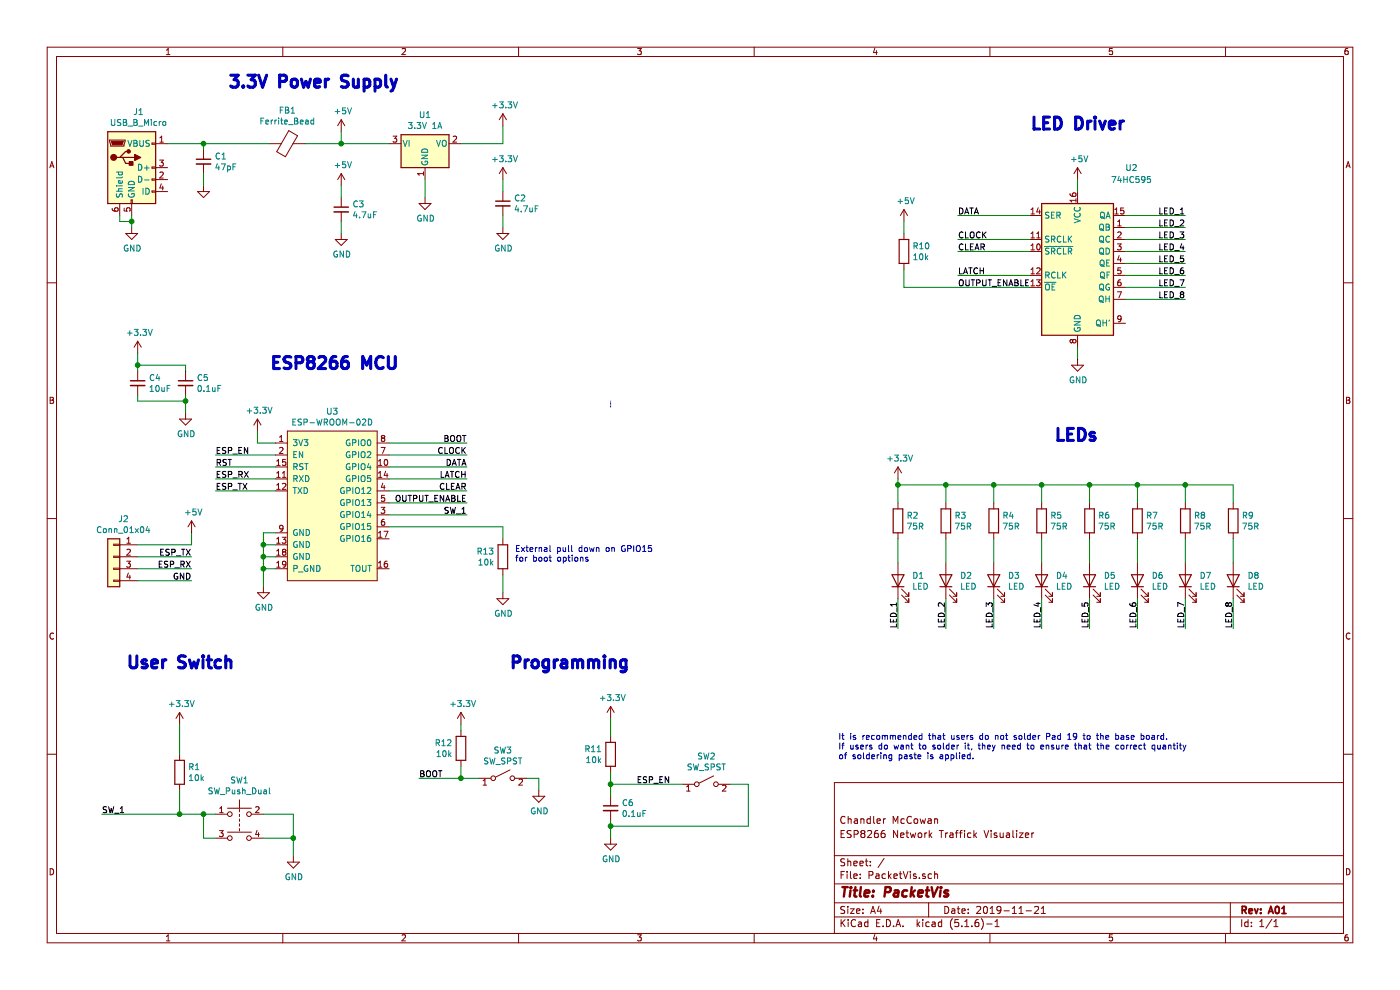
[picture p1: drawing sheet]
EESchema Schematic File Version 4
EELAYER 30 0
EELAYER END
$Descr A4 11693 8268
encoding utf-8
Sheet 1 1
Title "PacketVis"
Date "2019-11-21"
Rev "A01"
Comp ""
Comment1 "ESP8266 Network Traffick Visualizer"
Comment2 "Chandler McCowan"
Comment3 ""
Comment4 ""
$EndDescr
$Comp
L Device:R R2
U 1 1
P 7500 4350
F 0 "R2" H 7570 4396 50  0000 L CNN
F 1 "75R" H 7570 4305 50  0000 L CNN
F 2 "Resistor_SMD:R_0805_2012Metric" V 7430 4350 50  0001 C CNN
F 3 "~" H 7500 4350 50  0001 C CNN
F 4 "RC0805FR-0775RL" H 7500 4350 50  0001 C CNN "Manufacturer PN"
	1    7500 4350
	1    0    0    -1  
$EndComp
Wire Wire Line
	7500 4500 7500 4700
Wire Wire Line
	7500 5000 7500 5250
$Comp
L power:+3.3V #PWR012
U 1 1
P 7500 4000
F 0 "#PWR012" H 7500 3850 50  0001 C CNN
F 1 "+3.3V" H 7515 4173 50  0000 C CNN
F 2 "" H 7500 4000 50  0001 C CNN
F 3 "" H 7500 4000 50  0001 C CNN
	1    7500 4000
	1    0    0    -1  
$EndComp
$Comp
L Device:R R3
U 1 1
P 7900 4350
F 0 "R3" H 7970 4396 50  0000 L CNN
F 1 "75R" H 7970 4305 50  0000 L CNN
F 2 "Resistor_SMD:R_0805_2012Metric" V 7830 4350 50  0001 C CNN
F 3 "~" H 7900 4350 50  0001 C CNN
F 4 "RC0805FR-0775RL" H 7900 4350 50  0001 C CNN "Manufacturer PN"
	1    7900 4350
	1    0    0    -1  
$EndComp
$Comp
L Device:LED D2
U 1 1
P 7900 4850
F 0 "D2" V 7939 4733 50  0000 R CNN
F 1 "LED" V 7848 4733 50  0000 R CNN
F 2 "LED_SMD:LED_0805_2012Metric_Castellated" H 7900 4850 50  0001 C CNN
F 3 "~" H 7900 4850 50  0001 C CNN
F 4 "LH R974-LP-1" H 7900 4850 50  0001 C CNN "Manufacturer PN"
	1    7900 4850
	0    -1   -1   0   
$EndComp
$Comp
L Device:R R4
U 1 1
P 8300 4350
F 0 "R4" H 8370 4396 50  0000 L CNN
F 1 "75R" H 8370 4305 50  0000 L CNN
F 2 "Resistor_SMD:R_0805_2012Metric" V 8230 4350 50  0001 C CNN
F 3 "~" H 8300 4350 50  0001 C CNN
F 4 "RC0805FR-0775RL" H 8300 4350 50  0001 C CNN "Manufacturer PN"
	1    8300 4350
	1    0    0    -1  
$EndComp
$Comp
L Device:R R5
U 1 1
P 8700 4350
F 0 "R5" H 8770 4396 50  0000 L CNN
F 1 "75R" H 8770 4305 50  0000 L CNN
F 2 "Resistor_SMD:R_0805_2012Metric" V 8630 4350 50  0001 C CNN
F 3 "~" H 8700 4350 50  0001 C CNN
F 4 "RC0805FR-0775RL" H 8700 4350 50  0001 C CNN "Manufacturer PN"
	1    8700 4350
	1    0    0    -1  
$EndComp
$Comp
L Device:R R6
U 1 1
P 9100 4350
F 0 "R6" H 9170 4396 50  0000 L CNN
F 1 "75R" H 9170 4305 50  0000 L CNN
F 2 "Resistor_SMD:R_0805_2012Metric" V 9030 4350 50  0001 C CNN
F 3 "~" H 9100 4350 50  0001 C CNN
F 4 "RC0805FR-0775RL" H 9100 4350 50  0001 C CNN "Manufacturer PN"
	1    9100 4350
	1    0    0    -1  
$EndComp
$Comp
L Device:R R7
U 1 1
P 9500 4350
F 0 "R7" H 9570 4396 50  0000 L CNN
F 1 "75R" H 9570 4305 50  0000 L CNN
F 2 "Resistor_SMD:R_0805_2012Metric" V 9430 4350 50  0001 C CNN
F 3 "~" H 9500 4350 50  0001 C CNN
F 4 "RC0805FR-0775RL" H 9500 4350 50  0001 C CNN "Manufacturer PN"
	1    9500 4350
	1    0    0    -1  
$EndComp
$Comp
L Device:R R8
U 1 1
P 9900 4350
F 0 "R8" H 9970 4396 50  0000 L CNN
F 1 "75R" H 9970 4305 50  0000 L CNN
F 2 "Resistor_SMD:R_0805_2012Metric" V 9830 4350 50  0001 C CNN
F 3 "~" H 9900 4350 50  0001 C CNN
F 4 "RC0805FR-0775RL" H 9900 4350 50  0001 C CNN "Manufacturer PN"
	1    9900 4350
	1    0    0    -1  
$EndComp
$Comp
L Device:R R9
U 1 1
P 10300 4350
F 0 "R9" H 10370 4396 50  0000 L CNN
F 1 "75R" H 10370 4305 50  0000 L CNN
F 2 "Resistor_SMD:R_0805_2012Metric" V 10230 4350 50  0001 C CNN
F 3 "~" H 10300 4350 50  0001 C CNN
F 4 "RC0805FR-0775RL" H 10300 4350 50  0001 C CNN "Manufacturer PN"
	1    10300 4350
	1    0    0    -1  
$EndComp
$Comp
L Device:LED D3
U 1 1
P 8300 4850
F 0 "D3" V 8339 4733 50  0000 R CNN
F 1 "LED" V 8248 4733 50  0000 R CNN
F 2 "LED_SMD:LED_0805_2012Metric_Castellated" H 8300 4850 50  0001 C CNN
F 3 "~" H 8300 4850 50  0001 C CNN
F 4 "LH R974-LP-1" H 8300 4850 50  0001 C CNN "Manufacturer PN"
	1    8300 4850
	0    -1   -1   0   
$EndComp
$Comp
L Device:LED D4
U 1 1
P 8700 4850
F 0 "D4" V 8739 4733 50  0000 R CNN
F 1 "LED" V 8648 4733 50  0000 R CNN
F 2 "LED_SMD:LED_0805_2012Metric_Castellated" H 8700 4850 50  0001 C CNN
F 3 "~" H 8700 4850 50  0001 C CNN
F 4 "LH R974-LP-1" H 8700 4850 50  0001 C CNN "Manufacturer PN"
	1    8700 4850
	0    -1   -1   0   
$EndComp
$Comp
L Device:LED D5
U 1 1
P 9100 4850
F 0 "D5" V 9139 4733 50  0000 R CNN
F 1 "LED" V 9048 4733 50  0000 R CNN
F 2 "LED_SMD:LED_0805_2012Metric_Castellated" H 9100 4850 50  0001 C CNN
F 3 "~" H 9100 4850 50  0001 C CNN
F 4 "LH R974-LP-1" H 9100 4850 50  0001 C CNN "Manufacturer PN"
	1    9100 4850
	0    -1   -1   0   
$EndComp
$Comp
L Device:LED D6
U 1 1
P 9500 4850
F 0 "D6" V 9539 4733 50  0000 R CNN
F 1 "LED" V 9448 4733 50  0000 R CNN
F 2 "LED_SMD:LED_0805_2012Metric_Castellated" H 9500 4850 50  0001 C CNN
F 3 "~" H 9500 4850 50  0001 C CNN
F 4 "LH R974-LP-1" H 9500 4850 50  0001 C CNN "Manufacturer PN"
	1    9500 4850
	0    -1   -1   0   
$EndComp
$Comp
L Device:LED D7
U 1 1
P 9900 4850
F 0 "D7" V 9939 4733 50  0000 R CNN
F 1 "LED" V 9848 4733 50  0000 R CNN
F 2 "LED_SMD:LED_0805_2012Metric_Castellated" H 9900 4850 50  0001 C CNN
F 3 "~" H 9900 4850 50  0001 C CNN
F 4 "LH R974-LP-1" H 9900 4850 50  0001 C CNN "Manufacturer PN"
	1    9900 4850
	0    -1   -1   0   
$EndComp
$Comp
L Device:LED D8
U 1 1
P 10300 4850
F 0 "D8" V 10339 4733 50  0000 R CNN
F 1 "LED" V 10248 4733 50  0000 R CNN
F 2 "LED_SMD:LED_0805_2012Metric_Castellated" H 10300 4850 50  0001 C CNN
F 3 "~" H 10300 4850 50  0001 C CNN
F 4 "LH R974-LP-1" H 10300 4850 50  0001 C CNN "Manufacturer PN"
	1    10300 4850
	0    -1   -1   0   
$EndComp
Wire Wire Line
	7900 4200 7900 4050
Wire Wire Line
	8300 4200 8300 4050
Wire Wire Line
	7500 4050 7900 4050
Connection ~ 7900 4050
Wire Wire Line
	7900 4050 8300 4050
Wire Wire Line
	8700 4200 8700 4050
Wire Wire Line
	8700 4050 8300 4050
Connection ~ 8300 4050
Wire Wire Line
	8700 4050 9100 4050
Wire Wire Line
	9100 4050 9100 4200
Connection ~ 8700 4050
Wire Wire Line
	9100 4050 9500 4050
Wire Wire Line
	9500 4050 9500 4200
Connection ~ 9100 4050
Wire Wire Line
	9500 4050 9900 4050
Wire Wire Line
	9900 4050 9900 4200
Connection ~ 9500 4050
Wire Wire Line
	9900 4050 10300 4050
Wire Wire Line
	10300 4050 10300 4200
Connection ~ 9900 4050
Wire Wire Line
	7900 4500 7900 4700
Wire Wire Line
	8300 4500 8300 4700
Wire Wire Line
	8700 4500 8700 4700
Wire Wire Line
	9100 4500 9100 4700
Wire Wire Line
	9500 4500 9500 4700
Wire Wire Line
	9900 4500 9900 4700
Wire Wire Line
	10300 4500 10300 4700
Wire Wire Line
	7900 5000 7900 5250
Wire Wire Line
	8300 5000 8300 5250
Wire Wire Line
	8700 5000 8700 5250
Wire Wire Line
	9100 5000 9100 5250
Wire Wire Line
	9500 5000 9500 5250
Wire Wire Line
	9900 5000 9900 5250
Wire Wire Line
	10300 5000 10300 5250
Text Label 7900 5250 1    50   ~ 0
LED_2
Text Label 8300 5250 1    50   ~ 0
LED_3
Text Label 8700 5250 1    50   ~ 0
LED_4
Text Label 9100 5250 1    50   ~ 0
LED_5
Text Label 9500 5250 1    50   ~ 0
LED_6
Text Label 9900 5250 1    50   ~ 0
LED_7
Text Label 10300 5250 1    50   ~ 0
LED_8
Wire Wire Line
	7500 4000 7500 4050
Connection ~ 7500 4050
Wire Wire Line
	7500 4050 7500 4200
Wire Wire Line
	9400 1800 9900 1800
Wire Wire Line
	9400 1900 9900 1900
Wire Wire Line
	9400 2000 9900 2000
Wire Wire Line
	9400 2100 9900 2100
Wire Wire Line
	9400 2200 9900 2200
Wire Wire Line
	9400 2300 9900 2300
Wire Wire Line
	9400 2400 9900 2400
Wire Wire Line
	9400 2500 9900 2500
Text Label 7500 5250 1    50   ~ 0
LED_1
$Comp
L Device:LED D1
U 1 1
P 7500 4850
F 0 "D1" V 7539 4733 50  0000 R CNN
F 1 "LED" V 7448 4733 50  0000 R CNN
F 2 "LED_SMD:LED_0805_2012Metric_Castellated" H 7500 4850 50  0001 C CNN
F 3 "~" H 7500 4850 50  0001 C CNN
F 4 "LH R974-LP-1" H 7500 4850 50  0001 C CNN "Manufacturer PN"
	1    7500 4850
	0    -1   -1   0   
$EndComp
Text Label 9900 1800 2    50   ~ 0
LED_1
Text Label 9900 1900 2    50   ~ 0
LED_2
Text Label 9900 2000 2    50   ~ 0
LED_3
Text Label 9900 2100 2    50   ~ 0
LED_4
Text Label 9900 2200 2    50   ~ 0
LED_5
Text Label 9900 2300 2    50   ~ 0
LED_6
Text Label 9900 2400 2    50   ~ 0
LED_7
Text Label 9900 2500 2    50   ~ 0
LED_8
$Comp
L power:GND #PWR015
U 1 1
P 9000 3000
F 0 "#PWR015" H 9000 2750 50  0001 C CNN
F 1 "GND" H 9005 2827 50  0000 C CNN
F 2 "" H 9000 3000 50  0001 C CNN
F 3 "" H 9000 3000 50  0001 C CNN
	1    9000 3000
	1    0    0    -1  
$EndComp
Wire Wire Line
	9000 2900 9000 3000
$Comp
L Switch:SW_Push_Dual SW1
U 1 1
P 2000 6800
F 0 "SW1" H 2000 7085 50  0000 C CNN
F 1 "SW_Push_Dual" H 2000 6994 50  0000 C CNN
F 2 "PacketVis_Footprints:PTS645SK50SMTR92 LFS" H 2000 7000 50  0001 C CNN
F 3 "~" H 2000 7000 50  0001 C CNN
F 4 "PTS645SK50SMTR92 LFS" H 2000 6800 50  0001 C CNN "Manufacturer PN"
	1    2000 6800
	1    0    0    -1  
$EndComp
$Comp
L power:GND #PWR014
U 1 1
P 2450 7150
F 0 "#PWR014" H 2450 6900 50  0001 C CNN
F 1 "GND" H 2455 6977 50  0000 C CNN
F 2 "" H 2450 7150 50  0001 C CNN
F 3 "" H 2450 7150 50  0001 C CNN
	1    2450 7150
	1    0    0    -1  
$EndComp
Wire Wire Line
	2450 7000 2450 7150
$Comp
L Device:R R1
U 1 1
P 1500 6450
F 0 "R1" H 1570 6496 50  0000 L CNN
F 1 "10k" H 1570 6405 50  0000 L CNN
F 2 "Resistor_SMD:R_0805_2012Metric" V 1430 6450 50  0001 C CNN
F 3 "~" H 1500 6450 50  0001 C CNN
F 4 "RC0805JR-0710KL" H 1500 6450 50  0001 C CNN "Manufacturer PN"
	1    1500 6450
	1    0    0    -1  
$EndComp
Text Label 850  6800 0    50   ~ 0
SW_1
Wire Wire Line
	2200 7000 2450 7000
Wire Wire Line
	1800 6800 1700 6800
Wire Wire Line
	1500 6800 1500 6600
Wire Wire Line
	1500 6800 850  6800
Connection ~ 1500 6800
$Comp
L power:+3.3V #PWR010
U 1 1
P 1500 6050
F 0 "#PWR010" H 1500 5900 50  0001 C CNN
F 1 "+3.3V" H 1515 6223 50  0000 C CNN
F 2 "" H 1500 6050 50  0001 C CNN
F 3 "" H 1500 6050 50  0001 C CNN
	1    1500 6050
	1    0    0    -1  
$EndComp
Wire Wire Line
	1500 6050 1500 6300
$Comp
L PacketVis_Schematic_Library:ESP-WROOM-02D U3
U 1 1
P 2400 4850
F 0 "U3" H 2775 6265 50  0000 C CNN
F 1 "ESP-WROOM-02D" H 2775 6174 50  0000 C CNN
F 2 "PacketVis_Footprints:ESP-WROOM-02D" H 2450 6150 50  0001 C CNN
F 3 "https://www.espressif.com/sites/default/files/documentation/esp-wroom-02u_esp-wroom-02d_datasheet_en.pdf" H 2450 6150 50  0001 C CNN
F 4 "ESP-WROOM-02D" H 2400 4850 50  0001 C CNN "Manufacturer PN"
	1    2400 4850
	1    0    0    -1  
$EndComp
$Comp
L power:+3.3V #PWR019
U 1 1
P 2150 3600
F 0 "#PWR019" H 2150 3450 50  0001 C CNN
F 1 "+3.3V" H 2165 3773 50  0000 C CNN
F 2 "" H 2150 3600 50  0001 C CNN
F 3 "" H 2150 3600 50  0001 C CNN
	1    2150 3600
	1    0    0    -1  
$EndComp
Wire Wire Line
	2150 3600 2150 3700
Wire Wire Line
	2150 3700 2300 3700
Wire Wire Line
	1700 6800 1700 7000
Wire Wire Line
	1700 7000 1800 7000
Connection ~ 1700 6800
Wire Wire Line
	1700 6800 1500 6800
Wire Wire Line
	2200 6800 2450 6800
Wire Wire Line
	2450 6800 2450 7000
Connection ~ 2450 7000
Wire Wire Line
	8600 1800 8000 1800
Wire Wire Line
	8600 2000 8000 2000
Wire Wire Line
	8600 2100 8000 2100
Wire Wire Line
	8000 2300 8600 2300
Text Label 8000 1800 0    50   ~ 0
DATA
Text Label 8000 2300 0    50   ~ 0
LATCH
Text Label 8000 2400 0    50   ~ 0
OUTPUT_ENABLE
Text Label 8000 2100 0    50   ~ 0
CLEAR
Text Label 8000 2000 0    50   ~ 0
CLOCK
Text Label 3900 3800 2    50   ~ 0
CLOCK
Text Label 3900 3900 2    50   ~ 0
DATA
Text Label 3900 4000 2    50   ~ 0
LATCH
Text Label 3900 4100 2    50   ~ 0
CLEAR
Text Label 3900 4200 2    50   ~ 0
OUTPUT_ENABLE
Wire Wire Line
	3250 4200 3900 4200
Wire Wire Line
	3250 4100 3900 4100
Wire Wire Line
	3250 4000 3900 4000
Wire Wire Line
	3250 3900 3900 3900
Wire Wire Line
	3250 3800 3900 3800
$Comp
L Device:R R10
U 1 1
P 7550 2100
F 0 "R10" H 7620 2146 50  0000 L CNN
F 1 "10k" H 7620 2055 50  0000 L CNN
F 2 "Resistor_SMD:R_0805_2012Metric" V 7480 2100 50  0001 C CNN
F 3 "~" H 7550 2100 50  0001 C CNN
F 4 "RC0805JR-0710KL" H 7550 2100 50  0001 C CNN "Manufacturer PN"
	1    7550 2100
	1    0    0    -1  
$EndComp
Wire Wire Line
	7550 1850 7550 1950
Wire Wire Line
	7550 2400 7550 2250
Wire Wire Line
	7550 2400 8600 2400
Text Label 3900 4300 2    50   ~ 0
SW_1
Wire Wire Line
	3250 4300 3900 4300
Wire Wire Line
	2200 4750 2300 4750
Wire Wire Line
	2300 4650 2200 4650
Wire Wire Line
	2200 4650 2200 4750
Wire Wire Line
	2300 4550 2200 4550
Wire Wire Line
	2200 4550 2200 4650
Connection ~ 2200 4650
Wire Wire Line
	2300 4450 2200 4450
Wire Wire Line
	2200 4450 2200 4550
Connection ~ 2200 4550
Wire Wire Line
	3900 3700 3250 3700
Text Label 3900 3700 2    50   ~ 0
BOOT
Wire Wire Line
	2300 4000 1800 4000
Wire Wire Line
	2300 4100 1800 4100
Text Label 1800 4000 0    50   ~ 0
ESP_RX
Text Label 1800 4100 0    50   ~ 0
ESP_TX
Wire Wire Line
	1150 4850 1600 4850
Wire Wire Line
	1150 4750 1600 4750
Wire Wire Line
	1600 4650 1150 4650
Text Label 1600 4850 2    50   ~ 0
GND
Text Label 1600 4750 2    50   ~ 0
ESP_RX
Text Label 1600 4650 2    50   ~ 0
ESP_TX
Text Label 1800 3800 0    50   ~ 0
ESP_EN
Wire Wire Line
	1800 3800 2300 3800
$Comp
L Device:C_Small C4
U 1 1
P 1150 3200
F 0 "C4" H 1242 3246 50  0000 L CNN
F 1 "10uF" H 1242 3155 50  0000 L CNN
F 2 "Capacitor_SMD:C_0805_2012Metric" H 1150 3200 50  0001 C CNN
F 3 "~" H 1150 3200 50  0001 C CNN
F 4 "CC0805ZKY5V5BB106" H 1150 3200 50  0001 C CNN "Manufacturer PN"
	1    1150 3200
	1    0    0    -1  
$EndComp
$Comp
L Device:C_Small C5
U 1 1
P 1550 3200
F 0 "C5" H 1642 3246 50  0000 L CNN
F 1 "0.1uF" H 1642 3155 50  0000 L CNN
F 2 "Capacitor_SMD:C_0805_2012Metric" H 1550 3200 50  0001 C CNN
F 3 "~" H 1550 3200 50  0001 C CNN
F 4 "CC0805ZRY5V9BB104" H 1550 3200 50  0001 C CNN "Manufacturer PN"
	1    1550 3200
	1    0    0    -1  
$EndComp
Wire Wire Line
	1150 3300 1150 3350
Wire Wire Line
	1550 3350 1550 3300
Wire Wire Line
	1150 3100 1150 3050
Wire Wire Line
	1550 3050 1550 3100
$Comp
L power:GND #PWR018
U 1 1
P 1550 3450
F 0 "#PWR018" H 1550 3200 50  0001 C CNN
F 1 "GND" H 1555 3277 50  0000 C CNN
F 2 "" H 1550 3450 50  0001 C CNN
F 3 "" H 1550 3450 50  0001 C CNN
	1    1550 3450
	1    0    0    -1  
$EndComp
Wire Wire Line
	1550 3450 1550 3350
$Comp
L power:+3.3V #PWR016
U 1 1
P 1150 2950
F 0 "#PWR016" H 1150 2800 50  0001 C CNN
F 1 "+3.3V" H 1165 3123 50  0000 C CNN
F 2 "" H 1150 2950 50  0001 C CNN
F 3 "" H 1150 2950 50  0001 C CNN
	1    1150 2950
	1    0    0    -1  
$EndComp
Wire Wire Line
	1150 2950 1150 3050
Connection ~ 1150 3050
Wire Wire Line
	1150 3050 1550 3050
Connection ~ 1550 3350
Wire Wire Line
	1150 3350 1550 3350
$Comp
L Device:C_Small C6
U 1 1
P 5100 6750
F 0 "C6" H 5192 6796 50  0000 L CNN
F 1 "0.1uF" H 5192 6705 50  0000 L CNN
F 2 "Capacitor_SMD:C_0805_2012Metric" H 5100 6750 50  0001 C CNN
F 3 "~" H 5100 6750 50  0001 C CNN
F 4 "CC0805ZRY5V9BB104" H 5100 6750 50  0001 C CNN "Manufacturer PN"
	1    5100 6750
	1    0    0    -1  
$EndComp
$Comp
L Device:R R11
U 1 1
P 5100 6300
F 0 "R11" H 5170 6346 50  0000 L CNN
F 1 "10k" H 5170 6255 50  0000 L CNN
F 2 "Resistor_SMD:R_0805_2012Metric" V 5030 6300 50  0001 C CNN
F 3 "~" H 5100 6300 50  0001 C CNN
F 4 "RC0805JR-0710KL" H 5100 6300 50  0001 C CNN "Manufacturer PN"
	1    5100 6300
	-1   0    0    -1  
$EndComp
$Comp
L power:+3.3V #PWR017
U 1 1
P 5100 6000
F 0 "#PWR017" H 5100 5850 50  0001 C CNN
F 1 "+3.3V" H 5115 6173 50  0000 C CNN
F 2 "" H 5100 6000 50  0001 C CNN
F 3 "" H 5100 6000 50  0001 C CNN
	1    5100 6000
	1    0    0    -1  
$EndComp
Wire Wire Line
	5100 6000 5100 6150
$Comp
L power:GND #PWR022
U 1 1
P 5100 7000
F 0 "#PWR022" H 5100 6750 50  0001 C CNN
F 1 "GND" H 5105 6827 50  0000 C CNN
F 2 "" H 5100 7000 50  0001 C CNN
F 3 "" H 5100 7000 50  0001 C CNN
	1    5100 7000
	1    0    0    -1  
$EndComp
Text Label 5600 6550 2    50   ~ 0
ESP_EN
$Comp
L Device:R R13
U 1 1
P 4200 4650
F 0 "R13" H 4270 4696 50  0000 L CNN
F 1 "10k" H 4270 4605 50  0000 L CNN
F 2 "Resistor_SMD:R_0805_2012Metric" V 4130 4650 50  0001 C CNN
F 3 "~" H 4200 4650 50  0001 C CNN
F 4 "RC0805JR-0710KL" H 4200 4650 50  0001 C CNN "Manufacturer PN"
	1    4200 4650
	-1   0    0    -1  
$EndComp
$Comp
L power:GND #PWR024
U 1 1
P 4200 4950
F 0 "#PWR024" H 4200 4700 50  0001 C CNN
F 1 "GND" H 4205 4777 50  0000 C CNN
F 2 "" H 4200 4950 50  0001 C CNN
F 3 "" H 4200 4950 50  0001 C CNN
	1    4200 4950
	1    0    0    -1  
$EndComp
Wire Wire Line
	4200 4950 4200 4800
Wire Wire Line
	3250 4400 4200 4400
Wire Wire Line
	4200 4400 4200 4500
Text Notes 4300 4700 0    50   ~ 0
External pull down on GPIO15\nfor boot options
Wire Wire Line
	1800 3900 2300 3900
Text Label 1800 3900 0    50   ~ 0
RST
$Comp
L Connector:USB_B_Micro J1
U 1 1
P 1100 1400
F 0 "J1" H 1157 1867 50  0000 C CNN
F 1 "USB_B_Micro" H 1157 1776 50  0000 C CNN
F 2 "Connector_USB:USB_Micro-B_Molex-105017-0001" H 1250 1350 50  0001 C CNN
F 3 "~" H 1250 1350 50  0001 C CNN
F 4 "1050170001" H 1100 1400 50  0001 C CNN "Manufacturer PN"
	1    1100 1400
	1    0    0    -1  
$EndComp
Connection ~ 2200 4750
Wire Wire Line
	2200 4900 2200 4750
$Comp
L power:GND #PWR023
U 1 1
P 2200 4900
F 0 "#PWR023" H 2200 4650 50  0001 C CNN
F 1 "GND" H 2205 4727 50  0000 C CNN
F 2 "" H 2200 4900 50  0001 C CNN
F 3 "" H 2200 4900 50  0001 C CNN
	1    2200 4900
	1    0    0    -1  
$EndComp
$Comp
L power:GND #PWR07
U 1 1
P 1100 1900
F 0 "#PWR07" H 1100 1650 50  0001 C CNN
F 1 "GND" H 1105 1727 50  0000 C CNN
F 2 "" H 1100 1900 50  0001 C CNN
F 3 "" H 1100 1900 50  0001 C CNN
	1    1100 1900
	1    0    0    -1  
$EndComp
Wire Wire Line
	1100 1900 1100 1850
Wire Wire Line
	1000 1800 1000 1850
Wire Wire Line
	1000 1850 1100 1850
Connection ~ 1100 1850
Wire Wire Line
	1100 1850 1100 1800
Wire Wire Line
	2850 1200 2850 1100
$Comp
L power:+5V #PWR02
U 1 1
P 2850 1100
F 0 "#PWR02" H 2850 950 50  0001 C CNN
F 1 "+5V" H 2865 1273 50  0000 C CNN
F 2 "" H 2850 1100 50  0001 C CNN
F 3 "" H 2850 1100 50  0001 C CNN
	1    2850 1100
	1    0    0    -1  
$EndComp
$Comp
L Regulator_Linear:AMS1117-3.3 U1
U 1 1
P 3550 1200
F 0 "U1" H 3550 1442 50  0000 C CNN
F 1 "3.3V 1A" H 3550 1351 50  0000 C CNN
F 2 "Package_TO_SOT_SMD:SOT-223-3_TabPin2" H 3550 1400 50  0001 C CNN
F 3 "https://www.diodes.com/assets/Datasheets/AP2114.pdf" H 3650 950 50  0001 C CNN
F 4 "AP2114H-3.3TRG1" H 3550 1200 50  0001 C CNN "Manufacturer PN"
	1    3550 1200
	1    0    0    -1  
$EndComp
Wire Wire Line
	2850 1200 3250 1200
Connection ~ 2850 1200
Wire Wire Line
	4200 1200 4200 1050
Wire Wire Line
	3850 1200 4200 1200
$Comp
L power:+3.3V #PWR01
U 1 1
P 4200 1050
F 0 "#PWR01" H 4200 900 50  0001 C CNN
F 1 "+3.3V" H 4215 1223 50  0000 C CNN
F 2 "" H 4200 1050 50  0001 C CNN
F 3 "" H 4200 1050 50  0001 C CNN
	1    4200 1050
	1    0    0    -1  
$EndComp
$Comp
L Device:C_Small C3
U 1 1
P 2850 1750
F 0 "C3" H 2942 1796 50  0000 L CNN
F 1 "4.7uF" H 2942 1705 50  0000 L CNN
F 2 "Capacitor_SMD:C_0805_2012Metric" H 2850 1750 50  0001 C CNN
F 3 "~" H 2850 1750 50  0001 C CNN
F 4 "CC0805ZRY5V6BB475" H 2850 1750 50  0001 C CNN "Manufacturer PN"
	1    2850 1750
	1    0    0    -1  
$EndComp
$Comp
L power:+5V #PWR05
U 1 1
P 2850 1550
F 0 "#PWR05" H 2850 1400 50  0001 C CNN
F 1 "+5V" H 2865 1723 50  0000 C CNN
F 2 "" H 2850 1550 50  0001 C CNN
F 3 "" H 2850 1550 50  0001 C CNN
	1    2850 1550
	1    0    0    -1  
$EndComp
$Comp
L power:GND #PWR09
U 1 1
P 2850 1950
F 0 "#PWR09" H 2850 1700 50  0001 C CNN
F 1 "GND" H 2855 1777 50  0000 C CNN
F 2 "" H 2850 1950 50  0001 C CNN
F 3 "" H 2850 1950 50  0001 C CNN
	1    2850 1950
	1    0    0    -1  
$EndComp
$Comp
L power:+3.3V #PWR03
U 1 1
P 4200 1500
F 0 "#PWR03" H 4200 1350 50  0001 C CNN
F 1 "+3.3V" H 4215 1673 50  0000 C CNN
F 2 "" H 4200 1500 50  0001 C CNN
F 3 "" H 4200 1500 50  0001 C CNN
	1    4200 1500
	1    0    0    -1  
$EndComp
$Comp
L power:GND #PWR08
U 1 1
P 4200 1900
F 0 "#PWR08" H 4200 1650 50  0001 C CNN
F 1 "GND" H 4205 1727 50  0000 C CNN
F 2 "" H 4200 1900 50  0001 C CNN
F 3 "" H 4200 1900 50  0001 C CNN
	1    4200 1900
	1    0    0    -1  
$EndComp
Wire Wire Line
	2850 1550 2850 1650
Wire Wire Line
	2850 1850 2850 1950
Wire Wire Line
	4200 1800 4200 1900
Wire Wire Line
	4200 1500 4200 1600
$Comp
L Device:C_Small C2
U 1 1
P 4200 1700
F 0 "C2" H 4292 1746 50  0000 L CNN
F 1 "4.7uF" H 4292 1655 50  0000 L CNN
F 2 "Capacitor_SMD:C_0805_2012Metric" H 4200 1700 50  0001 C CNN
F 3 "~" H 4200 1700 50  0001 C CNN
F 4 "CC0805ZRY5V6BB475" H 4200 1700 50  0001 C CNN "Manufacturer PN"
	1    4200 1700
	1    0    0    -1  
$EndComp
Wire Wire Line
	3550 1500 3550 1650
$Comp
L power:GND #PWR06
U 1 1
P 3550 1650
F 0 "#PWR06" H 3550 1400 50  0001 C CNN
F 1 "GND" H 3555 1477 50  0000 C CNN
F 2 "" H 3550 1650 50  0001 C CNN
F 3 "" H 3550 1650 50  0001 C CNN
	1    3550 1650
	1    0    0    -1  
$EndComp
$Comp
L Device:Ferrite_Bead FB1
U 1 1
P 2400 1200
F 0 "FB1" V 2674 1200 50  0000 C CNN
F 1 "Ferrite_Bead" V 2583 1200 50  0000 C CNN
F 2 "Inductor_SMD:L_0805_2012Metric" V 2330 1200 50  0001 C CNN
F 3 "~" H 2400 1200 50  0001 C CNN
F 4 "HI0805R800R-10" V 2400 1200 50  0001 C CNN "Manufacturer PN"
	1    2400 1200
	0    -1   -1   0   
$EndComp
Wire Wire Line
	2550 1200 2850 1200
$Comp
L Device:C_Small C1
U 1 1
P 1700 1350
F 0 "C1" H 1792 1396 50  0000 L CNN
F 1 "47pF" H 1792 1305 50  0000 L CNN
F 2 "Capacitor_SMD:C_0805_2012Metric" H 1700 1350 50  0001 C CNN
F 3 "~" H 1700 1350 50  0001 C CNN
F 4 "CC0805JRNPO9BN470" H 1700 1350 50  0001 C CNN "Manufacturer PN"
	1    1700 1350
	1    0    0    -1  
$EndComp
Wire Wire Line
	1700 1250 1700 1200
Wire Wire Line
	1700 1200 2250 1200
Connection ~ 1700 1200
$Comp
L power:GND #PWR04
U 1 1
P 1700 1550
F 0 "#PWR04" H 1700 1300 50  0001 C CNN
F 1 "GND" H 1705 1377 50  0001 C CNN
F 2 "" H 1700 1550 50  0001 C CNN
F 3 "" H 1700 1550 50  0001 C CNN
	1    1700 1550
	1    0    0    -1  
$EndComp
Wire Wire Line
	1700 1450 1700 1550
$Comp
L Switch:SW_SPST SW2
U 1 1
P 5900 6550
F 0 "SW2" H 5900 6785 50  0000 C CNN
F 1 "SW_SPST" H 5900 6694 50  0000 C CNN
F 2 "PacketVis_Footprints:PTS636_SM25F_SMTR_LFS" H 5900 6550 50  0001 C CNN
F 3 "file:///C:/Users/A552123/Documents/KiCad%20Projects/beginner_project_1/beginner_project_1_footprint_library.pretty/datasheet.pdf" H 5900 6550 50  0001 C CNN
F 4 "PTS636 SM25F SMTR LFS" H 5900 6550 50  0001 C CNN "Manufacturer PN"
	1    5900 6550
	1    0    0    -1  
$EndComp
$Comp
L Switch:SW_SPST SW3
U 1 1
P 4200 6500
F 0 "SW3" H 4200 6735 50  0000 C CNN
F 1 "SW_SPST" H 4200 6644 50  0000 C CNN
F 2 "PacketVis_Footprints:PTS636_SM25F_SMTR_LFS" H 4200 6500 50  0001 C CNN
F 3 "file:///C:/Users/A552123/Documents/KiCad%20Projects/beginner_project_1/beginner_project_1_footprint_library.pretty/datasheet.pdf" H 4200 6500 50  0001 C CNN
F 4 "PTS636 SM25F SMTR LFS" H 4200 6500 50  0001 C CNN "Manufacturer PN"
	1    4200 6500
	1    0    0    -1  
$EndComp
Wire Wire Line
	5100 6550 5100 6650
Wire Wire Line
	5100 6450 5100 6550
Connection ~ 5100 6550
Wire Wire Line
	5100 6850 5100 6900
Wire Wire Line
	5100 6550 5700 6550
Wire Wire Line
	6100 6550 6250 6550
Wire Wire Line
	6250 6550 6250 6900
Wire Wire Line
	6250 6900 5100 6900
Connection ~ 5100 6900
Wire Wire Line
	4000 6500 3850 6500
Text Label 3500 6500 0    50   ~ 0
BOOT
$Comp
L Device:R R12
U 1 1
P 3850 6250
F 0 "R12" H 3920 6296 50  0000 L CNN
F 1 "10k" H 3920 6205 50  0000 L CNN
F 2 "Resistor_SMD:R_0805_2012Metric" V 3780 6250 50  0001 C CNN
F 3 "~" H 3850 6250 50  0001 C CNN
F 4 "RC0805JR-0710KL" H 3850 6250 50  0001 C CNN "Manufacturer PN"
	1    3850 6250
	-1   0    0    -1  
$EndComp
Wire Wire Line
	3850 6400 3850 6500
Connection ~ 3850 6500
Wire Wire Line
	3850 6500 3500 6500
$Comp
L power:+3.3V #PWR020
U 1 1
P 3850 6050
F 0 "#PWR020" H 3850 5900 50  0001 C CNN
F 1 "+3.3V" H 3865 6223 50  0000 C CNN
F 2 "" H 3850 6050 50  0001 C CNN
F 3 "" H 3850 6050 50  0001 C CNN
	1    3850 6050
	1    0    0    -1  
$EndComp
Wire Wire Line
	3850 6050 3850 6100
Wire Wire Line
	4400 6500 4500 6500
Wire Wire Line
	4500 6500 4500 6600
$Comp
L power:GND #PWR021
U 1 1
P 4500 6600
F 0 "#PWR021" H 4500 6350 50  0001 C CNN
F 1 "GND" H 4505 6427 50  0000 C CNN
F 2 "" H 4500 6600 50  0001 C CNN
F 3 "" H 4500 6600 50  0001 C CNN
	1    4500 6600
	1    0    0    -1  
$EndComp
Text Notes 7000 6350 0    50   ~ 0
It is recommended that users do not solder Pad 19 to the base board. \nIf users do want to solder it, they need to ensure that the correct quantity \nof soldering paste is applied.
Wire Wire Line
	1400 1200 1700 1200
Wire Wire Line
	5100 6900 5100 7000
$Comp
L 74xx:74HC595 U2
U 1 1
P 9000 2200
F 0 "U2" H 9450 3000 50  0000 C CNN
F 1 "74HC595" H 9450 2900 50  0000 C CNN
F 2 "PacketVis_Footprints:SOIC-16" H 9000 2200 50  0001 C CNN
F 3 "http://www.ti.com/lit/ds/symlink/sn74hc595.pdf" H 9000 2200 50  0001 C CNN
F 4 "SN74HC595DR" H 9000 2200 50  0001 C CNN "Manufacturer PN"
	1    9000 2200
	1    0    0    -1  
$EndComp
Text Notes 4250 5600 0    100  ~ 20
Programming
Text Notes 1050 5600 0    100  ~ 20
User Switch\n
Text Notes 1900 750  0    100  ~ 20
3.3V Power Supply
Text Notes 8600 1100 0    100  ~ 20
LED Driver
Text Notes 2250 3100 0    100  ~ 20
ESP8266 MCU
Text Notes 8800 3700 0    100  ~ 20
LEDs
Wire Notes Line
	5100 3400 5100 3350
$Comp
L Connector_Generic:Conn_01x04 J2
U 1 1
P 950 4650
F 0 "J2" H 868 4967 50  0000 C CNN
F 1 "Conn_01x04" H 868 4876 50  0000 C CNN
F 2 "Connector_PinHeader_2.54mm:PinHeader_1x04_P2.54mm_Vertical" H 950 4650 50  0001 C CNN
F 3 "~" H 950 4650 50  0001 C CNN
	1    950  4650
	-1   0    0    -1  
$EndComp
Wire Wire Line
	1150 4550 1600 4550
Wire Wire Line
	1600 4550 1600 4450
$Comp
L power:+5V #PWR?
U 1 1
P 1600 4450
F 0 "#PWR?" H 1600 4300 50  0001 C CNN
F 1 "+5V" H 1615 4623 50  0000 C CNN
F 2 "" H 1600 4450 50  0001 C CNN
F 3 "" H 1600 4450 50  0001 C CNN
	1    1600 4450
	1    0    0    -1  
$EndComp
$Comp
L power:+5V #PWR?
U 1 1
P 9000 1500
F 0 "#PWR?" H 9000 1350 50  0001 C CNN
F 1 "+5V" H 9015 1673 50  0000 C CNN
F 2 "" H 9000 1500 50  0001 C CNN
F 3 "" H 9000 1500 50  0001 C CNN
	1    9000 1500
	1    0    0    -1  
$EndComp
$Comp
L power:+5V #PWR?
U 1 1
P 7550 1850
F 0 "#PWR?" H 7550 1700 50  0001 C CNN
F 1 "+5V" H 7565 2023 50  0000 C CNN
F 2 "" H 7550 1850 50  0001 C CNN
F 3 "" H 7550 1850 50  0001 C CNN
	1    7550 1850
	1    0    0    -1  
$EndComp
Wire Wire Line
	9000 1500 9000 1600
$EndSCHEMATC
